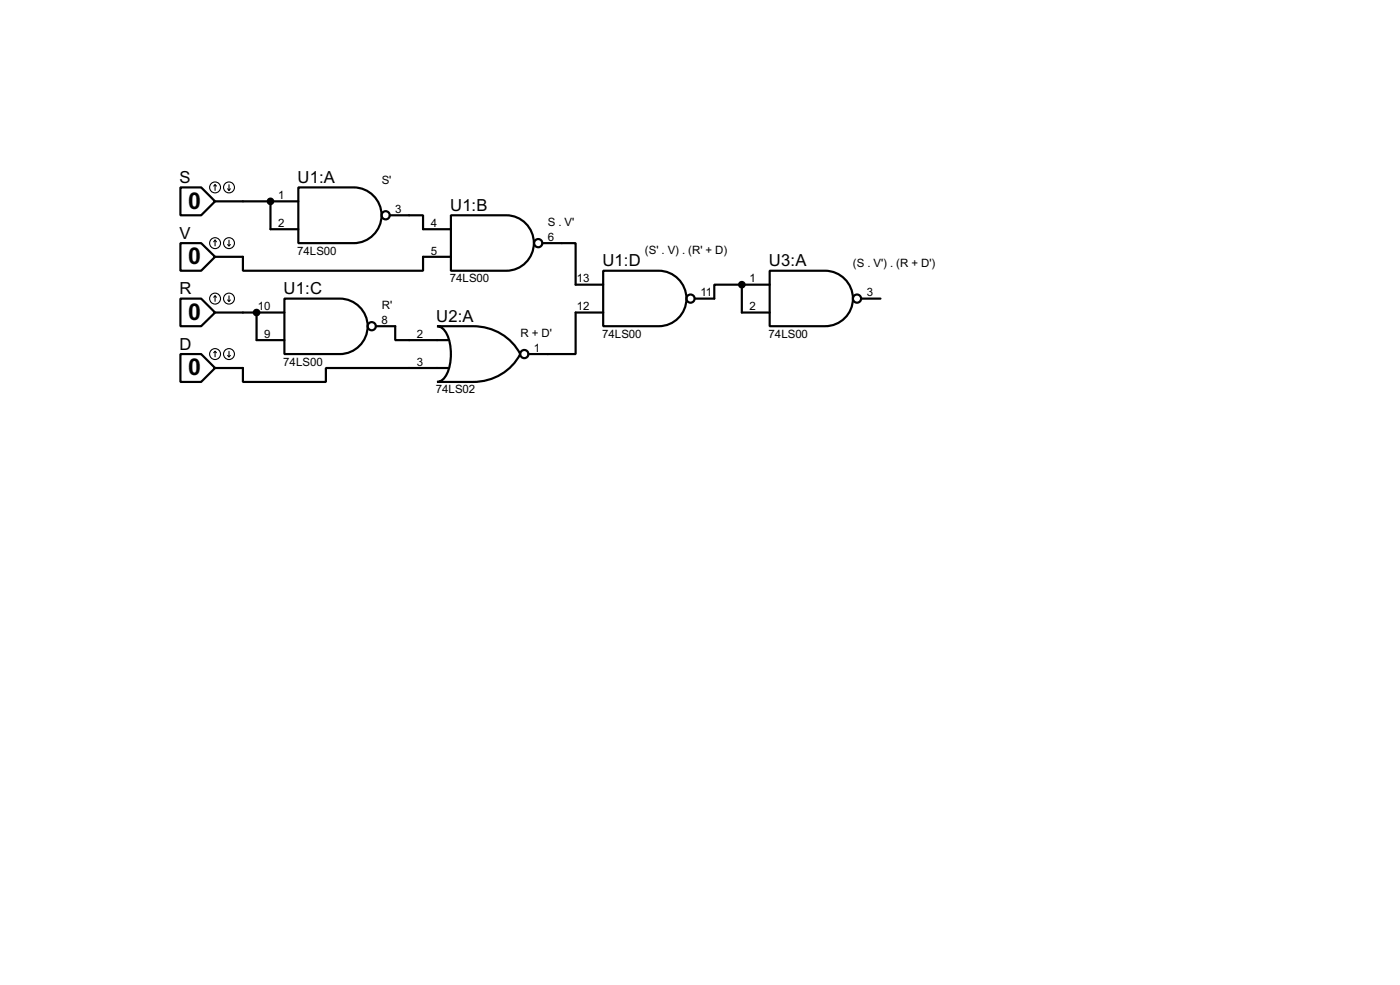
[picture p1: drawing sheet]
<svg xmlns="http://www.w3.org/2000/svg" width="256mm" height="180mm" viewBox="0 0 256 180" stroke-linecap="round" stroke-linejoin="round" font-family="sans-serif">
<g fill="none" stroke="#000" stroke-width=".4">
<path d="M33.1 34.3h3.8l2.5 2.6-2.5 2.5h-3.8zM39.4 36.9h15.3M49.6 36.9v5.1h5.1M54.7 34.3h10.1a5.1 5.1 0 0 1 5.1 5.1 5.1 5.1 0 0 1-5.1 5.1h-10.1zM71.4 39.4h6.1v2.6h5.1M82.6 39.4h10.2a5.1 5.1 0 0 1 5 5.1 5.1 5.1 0 0 1-5 5.1h-10.2zM33.1 44.5h3.8l2.5 2.5-2.5 2.6h-3.8zM33.1 54.7h3.8l2.5 2.5-2.5 2.5h-3.8zM39.4 47h5.1v2.6h33v-2.6h5.1M39.4 57.2h12.7M47 57.2v5.1h5.1M52.1 54.7h10.2a5.1 5.1 0 0 1 5.1 5 5.1 5.1 0 0 1-5.1 5.1h-10.2z"/>
<path d="M68.9 59.7h3.5v2.6h9.7M80.1 59.7h6.6a9.6 9.6 0 0 1 8.6 5.1 9.6 9.6 0 0 1-8.6 5.1h-6.6a2.22 2.22 0 0 0 1.8-1.5 9.1 9.1 0 0 0-.4-7.8l-.9-.8zM99.4 44.5h6.1v7.6h5M110.5 49.6h10.2a5.1 5.1 0 0 1 5.1 5 5.1 5.1 0 0 1-5.1 5.1h-10.2zM110.5 57.2h-5v7.6h-8.7M135.9 52.1h-5v2.6h-3.6M135.9 52.1v5.1h5.1M135.9 52.1h5.1M141 49.6h10.2a5.1 5.1 0 0 1 5.1 5 5.1 5.1 0 0 1-5.1 5.1h-10.2zM157.8 54.7h3.5M33.1 64.8h3.8l2.5 2.6-2.5 2.5h-3.8zM39.4 67.4h5.1v2.5h15.2v-2.5h22.4"/>
<circle cx="70.6" cy="39.4" r=".75"/>
<circle cx="68.1" cy="59.7" r=".75"/>
<circle cx="98.6" cy="44.5" r=".75"/>
<circle cx="126.5" cy="54.7" r=".75"/>
<circle cx="157" cy="54.7" r=".75"/>
<circle cx="96" cy="64.8" r=".75"/>
</g>
<g fill="#000">
<circle cx="49.6" cy="36.9" r=".2"/>
<circle cx="47" cy="57.2" r=".2"/>
<circle cx="135.9" cy="52.1" r=".2"/>
</g>
<g fill="none" stroke="#000" stroke-width=".2">
<path d="M39.4 33.8l-.2 .3M39.4 33.8l.3 .3M39.4 33.8v1.1M41.7 34.6l.3 .3M42 33.8v1.1M42.2 34.6l-.2 .3M39.4 44v1M39.4 54.2v1M39.4 44l-.2 .3M39.4 44l.3 .3M39.4 54.2l-.2 .2M39.4 54.2l.3 .2"/>
<path d="M41.7 44.8l.3 .2M41.7 54.9l.3 .3M42 44v1M42 54.2v1M42.2 44.8l-.2 .2M42.2 54.9l-.2 .3M39.4 64.3v1M39.4 64.3l-.2 .3M39.4 64.3l.3 .3M41.7 65.1l.3 .2M42 64.3v1M42.2 65.1l-.2 .2"/>
<circle cx="39.4" cy="34.3" r="1"/>
<circle cx="41.9" cy="34.3" r="1"/>
<circle cx="39.4" cy="44.5" r="1"/>
<circle cx="39.4" cy="54.7" r="1"/>
<circle cx="41.9" cy="44.5" r="1"/>
<circle cx="41.9" cy="54.7" r="1"/>
<circle cx="39.4" cy="64.8" r="1"/>
<circle cx="41.9" cy="64.8" r="1"/>
</g>
<g fill="#000" stroke="#000" stroke-width=".4">
<circle cx="49.5" cy="36.9" r=".5"/>
<circle cx="47" cy="57.2" r=".5"/>
<circle cx="135.9" cy="52.1" r=".5"/>
</g>
<g font-size="4.8">
<text x="34.5" y="38.2">0</text>
<text x="34.5" y="48.3">0</text>
<text x="34.5" y="58.6">0</text>
<text x="34.5" y="68.7">0</text>
</g>
<g font-size="3.4">
<text x="32.9" y="33.5">S</text>
<text x="54.5" y="33.5">U1:A</text>
<text x="82.5" y="38.6">U1:B</text>
<text x="32.9" y="43.7">V</text>
<text x="32.9" y="53.9">R</text>
<text x="52" y="53.9">U1:C</text>
<text x="110.4" y="48.7">U1:D</text>
<text x="140.9" y="48.7">U3:A</text>
<text x="79.9" y="58.9">U2:A</text>
<text x="32.9" y="64">D</text>
</g>
<g font-size="2.4">
<text x="69.9" y="33.7">S'</text>
<text x="51" y="36.5">1</text>
<text x="51" y="41.6">2</text>
<text x="72.4" y="39">3</text>
<text x="78.9" y="41.6">4</text>
<text x="100.4" y="41.3">S . V'</text>
<text x="54.5" y="46.6">74LS00</text>
<text x="78.9" y="46.6">5</text>
<text x="100.4" y="44.1">6</text>
<text x="118.2" y="46.4">(S' . V) . (R' + D)</text>
<text x="82.4" y="51.7">74LS00</text>
<text x="105.7" y="51.7">13</text>
<text x="137.3" y="51.7">1</text>
<text x="156.3" y="48.9">(S . V') . (R + D')</text>
<text x="47.3" y="56.8">10</text>
<text x="69.9" y="59.3">8</text>
<text x="69.9" y="56.6">R'</text>
<text x="105.7" y="56.8">12</text>
<text x="128.3" y="54.3">11</text>
<text x="137.3" y="56.8">2</text>
<text x="158.8" y="54.3">3</text>
<text x="48.4" y="61.9">9</text>
<text x="76.4" y="61.9">2</text>
<text x="95.3" y="61.6">R + D'</text>
<text x="97.8" y="64.4">1</text>
<text x="110.3" y="61.8">74LS00</text>
<text x="140.8" y="61.8">74LS00</text>
<text x="51.9" y="66.9">74LS00</text>
<text x="76.4" y="67">3</text>
<text x="79.9" y="72">74LS02</text>
</g>
</svg>
